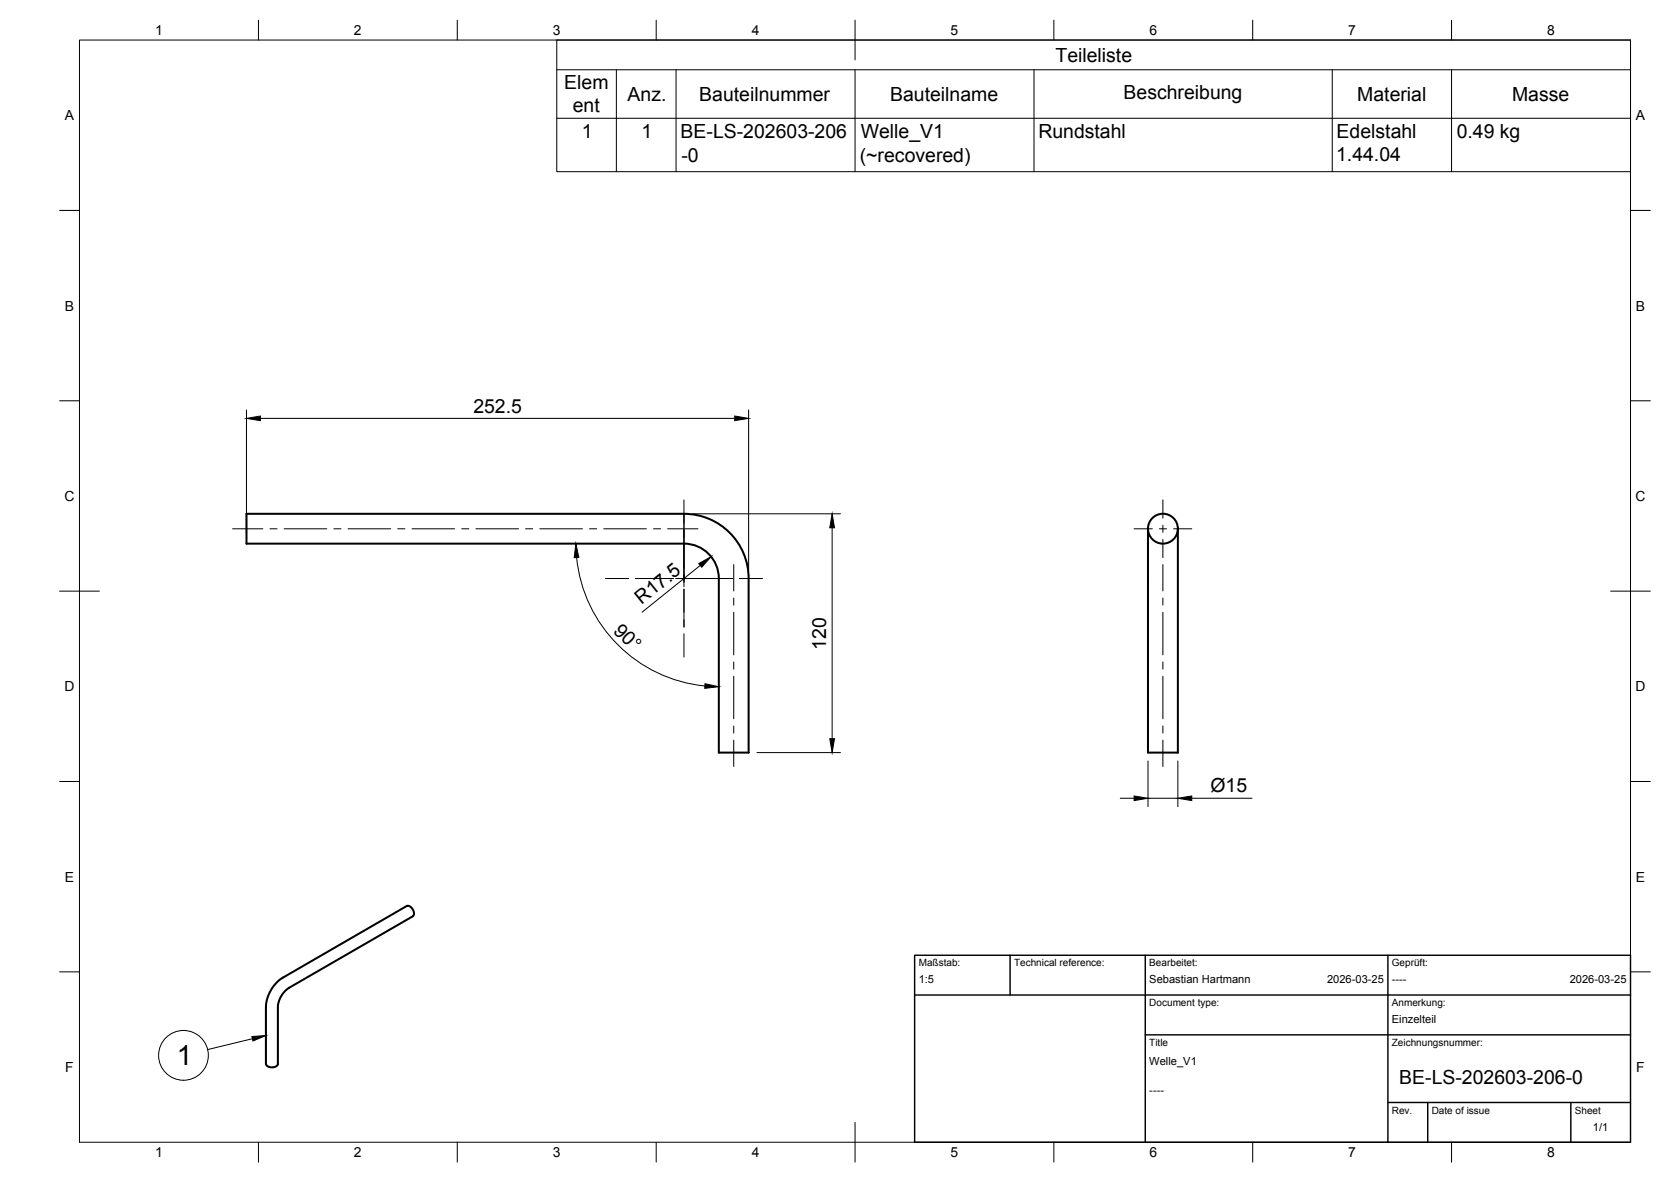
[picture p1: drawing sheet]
<svg xmlns="http://www.w3.org/2000/svg" width="420mm" height="297mm" viewBox="0 0 420 297" stroke-linecap="round" stroke-linejoin="round" font-family="sans-serif">
<!-- layer: Visible -->
<g fill="none" stroke="#000" stroke-width=".51">
<path d="M62 129.1h110a16.2 16.2 0 0 1 16.2 16.3v43.7h-7.5v-43.7a8.8 8.8 0 0 0-8.7-8.8h-110zM288.6 132.9v56.2h7.6v-56.2M66.9 267.4v-14.3a9.3 9.3 0 0 1 4.3-7.4l31.1-18a1.73 1.73 0 0 1 1.5 2.6l-31.1 17.9a6.3 6.3 0 0 0-2.8 4.9v14.3M66.9 267.4a1.73 1.73 0 0 0 3 0"/>
<circle cx="292.4" cy="132.9" r="3.8"/>
</g>
<!-- layer: BORDER -->
<g fill="none" stroke="#000" stroke-width=".25">
<path d="M20 10.1h390v276.9h-390zM65 5.1v5M115 5.1v5M165 5.1v5M215 5.1v10M265 5.1v5M315 5.1v5M365 5.1v5M15 52.9h5M410 52.9h5M15 100.7h5M410 100.7h5"/>
<path d="M15 148.6h10M405 148.6h10M15 196.4h5M410 196.4h5M15 244.2h5M410 244.2h5M65 287v5M115 287v5M165 287v5M215 282.1v9.9M265 287v5M315 287v5"/>
<path d="M365 287v5"/>
</g>
<!-- layer: TITLEBLOCK -->
<path d="M230 240.1h180v46.9h-180zM230 250h180M254 240.1v9.9M288 240.1v46.9M349 240.1v46.9M288 260.1h122M349 277.1h61M359 277.1v9.9M395 277.1v9.9" fill="none" stroke="#000" stroke-width=".36"/>
<!-- layer: FD_Dimensions -->
<g fill="none" stroke="#000" stroke-width=".25">
<path d="M62 103v31.5M65.5 105.1h119.2M188.2 103v40.3M174.1 129.1h37.2M209.2 132.6v53M145 140.1a35.9 35.9 0 0 0 32.3 32.3M176.1 142.1l-14.7 11.7M190.3 189.1h21M288.6 191.2v11.5M296.2 191.2v11.5M281.7 200.6h3.5M288.6 200.6h7.6"/>
<path d="M299.7 200.6h15.1"/>
</g>
<path d="M62 105.1l3.5-.6v1.2zM184.7 104.5l3.5 .6-3.5 .6zM209.2 129.1l.6 3.5h-1.2zM144.8 136.6l.7 3.5-1.1 .1zM175.7 141.6l3.1-1.7-2.4 2.6zM177.3 171.8l3.4 .8-3.5 .4zM208.6 185.6h1.2l-.6 3.5zM285.2 200l3.4 .6-3.4 .6zM296.2 200.6l3.5-.6v1.2z" fill="#000" stroke="#000" stroke-width=".25"/>
<!-- layer: Smart Centers -->
<g fill="none" stroke="#000" stroke-width=".25">
<path d="M58.5 132.9h7.6M67.9 132.9h1.8M71.4 132.9h10.8M83.9 132.9h1.8M87.5 132.9h10.7M100 132.9h1.8M103.6 132.9h10.7M116.1 132.9h1.8M119.7 132.9h10.7M132.2 132.9h1.7M135.7 132.9h10.8M148.2 132.9h1.8"/>
<path d="M151.8 132.9h10.7M164.3 132.9h1.8M167.9 132.9h7.6M172 125.6v5.9M172 133.1v9.6M285.2 132.9h4.5M291.5 132.9h1.8M292.4 125.6v4.6M292.4 132v1.8M292.4 135.6v4.5M295.1 132.9h4.6M152.2 145.4h5.9"/>
<path d="M159.7 145.4h9.6M171.1 145.4h1.8M172 144.5v1.8M172 148.1v9.5M172 159.3v5.8M174.7 145.4h9.5M184.5 141.9v6.6M184.5 150.3v1.8M184.5 153.9v10.7M185.9 145.4h5.8M292.4 141.9v6.6M292.4 150.3v1.8"/>
<path d="M292.4 153.9v10.7M184.5 166.4v1.8M184.5 169.9v10.7M292.4 166.4v1.8M292.4 169.9v10.7M184.5 182.4v1.8M184.5 186v6.6M292.4 182.4v1.8M292.4 186v6.6"/>
</g>
<!-- layer: Parts Lists -->
<path d="M140 10.1h270v33h-270zM140 17.5h270M155 17.5v25.6M170 17.5v25.6M215 17.5v25.6M260 17.5v25.6M335 17.5v25.6M365 17.5v25.6M140 29.7h270" fill="none" stroke="#000" stroke-width=".25"/>
<!-- layer: Balloons -->
<circle cx="46.1" cy="265.2" r="6.3" fill="none" stroke="#000" stroke-width=".25"/>
<!-- layer: 0 -->
<path d="M63.3 260.5l3.6-.3-3.3 1.4z" fill="#000" stroke="#000" stroke-width=".25"/>
<path d="M63.5 261l-11.3 2.8" fill="none" stroke="#000" stroke-width=".25"/>
<!-- layer: Edge Extensions -->
<path d="M169.9 145.4h4.8M172 142.7v4.8" fill="none" stroke="#000" stroke-width=".25"/>
<!-- layer: Sketch7 -->
<path d="M172 129.1v16.3" fill="none" stroke="#000" stroke-width=".36"/>
<text font-size="7" x="44.4" y="267.7">1</text>
<g font-size="4.9">
<text x="265.4" y="15.5">Teileliste</text>
<text x="141.9" y="22.4">Elem</text>
<text x="144" y="28.3">ent</text>
<text x="157.8" y="25.4">Anz.</text>
<text x="175.8" y="25.3">Bauteilnummer</text>
<text x="223.8" y="25.3">Bauteilname</text>
<text x="282.5" y="24.9">Beschreibung</text>
<text x="341.3" y="25.3">Material</text>
<text x="380.2" y="25.3">Masse</text>
<text x="146.3" y="34.6">1</text>
<text x="161.3" y="34.6">1</text>
<text x="171.1" y="34.8">BE-LS-202603-206</text>
<text x="216.4" y="34.7">Welle_V1</text>
<text x="261.1" y="34.7">Rundstahl</text>
<text x="336.1" y="34.7">Edelstahl</text>
<text x="366.3" y="34.7">0.49 kg</text>
<text x="171.3" y="40.6">-0</text>
<text x="216.2" y="40.6">(~recovered)</text>
<text x="336" y="40.6">1.44.04</text>
<text x="119" y="103.7">252.5</text>
<text x="161.3" y="152.1" transform="rotate(-39 161.3 152.1)">R17.5</text>
<text x="154" y="158.7" transform="rotate(45 154 158.7)">90°</text>
<text x="207.8" y="163.4" transform="rotate(-90 207.8 163.4)">120</text>
<text x="304.4" y="199.1">Ø15</text>
<text x="351.8" y="272.3">BE-LS-202603-206-0</text>
</g>
<g font-size="3.5">
<text x="39" y="8.8">1</text>
<text x="89" y="8.8">2</text>
<text x="139" y="8.8">3</text>
<text x="189" y="8.8">4</text>
<text x="239" y="8.8">5</text>
<text x="289" y="8.8">6</text>
<text x="339" y="8.8">7</text>
<text x="389" y="8.8">8</text>
<text x="16.3" y="30.2">A</text>
<text x="411.3" y="30.2">A</text>
<text x="16.3" y="78">B</text>
<text x="411.3" y="78">B</text>
<text x="16.2" y="125.9">C</text>
<text x="411.2" y="125.9">C</text>
<text x="16.2" y="173.7">D</text>
<text x="411.2" y="173.7">D</text>
<text x="16.3" y="221.6">E</text>
<text x="411.3" y="221.6">E</text>
<text x="16.4" y="269.4">F</text>
<text x="411.4" y="269.4">F</text>
<text x="39" y="290.8">1</text>
<text x="89" y="290.8">2</text>
<text x="139" y="290.8">3</text>
<text x="189" y="290.8">4</text>
<text x="239" y="290.8">5</text>
<text x="289" y="290.8">6</text>
<text x="339" y="290.8">7</text>
<text x="389" y="290.8">8</text>
</g>
<g font-size="2.8">
<text x="231" y="247">1:5</text>
<text x="289" y="247">Sebastian Hartmann</text>
<text x="333.7" y="247">2026-03-25</text>
<text x="350" y="247">----</text>
<text x="394.7" y="247">2026-03-25</text>
<text x="350" y="257.1">Einzelteil</text>
<text x="289" y="267.6">Welle_V1</text>
<text x="289" y="275">----</text>
<text x="400.5" y="284.2">1/1</text>
</g>
<g font-size="2.5">
<text x="231" y="242.9">Maßstab:</text>
<text x="255" y="242.9">Technical reference:</text>
<text x="289" y="242.9">Bearbeitet:</text>
<text x="350" y="242.9">Geprüft:</text>
<text x="289" y="252.8">Document type:</text>
<text x="350" y="252.8">Anmerkung:</text>
<text x="289" y="262.9">Title</text>
<text x="350" y="262.9">Zeichnungsnummer:</text>
<text x="350" y="279.9">Rev.</text>
<text x="360" y="279.9">Date of issue</text>
<text x="396" y="279.9">Sheet</text>
</g>
</svg>
